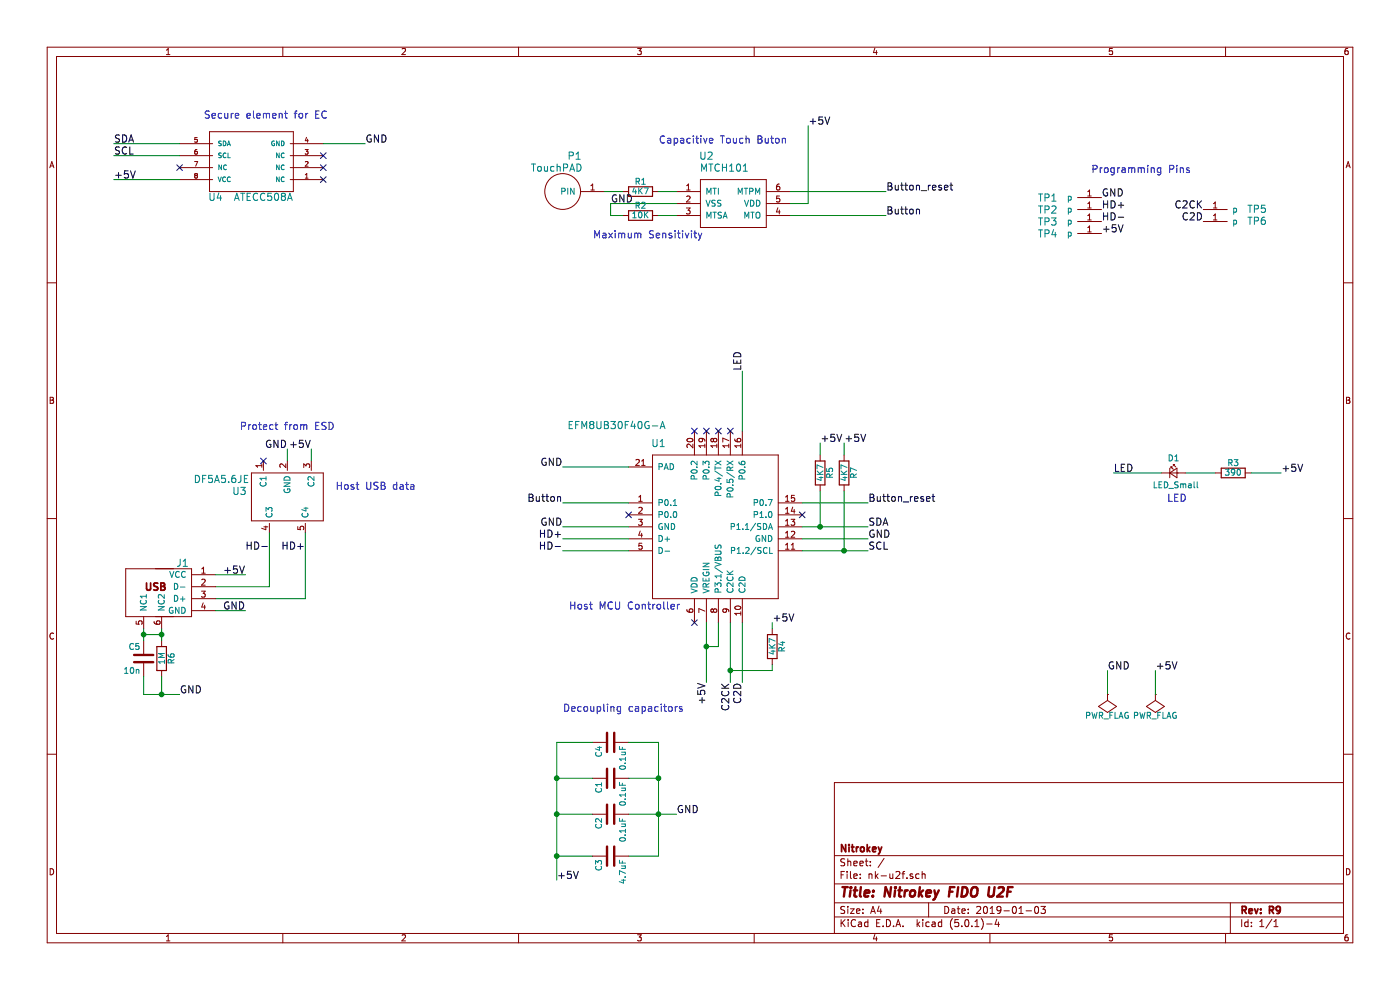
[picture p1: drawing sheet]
EESchema Schematic File Version 4
LIBS:nk-u2f-cache
EELAYER 26 0
EELAYER END
$Descr A4 11693 8268
encoding utf-8
Sheet 1 1
Title "Nitrokey FIDO U2F"
Date "2019-01-03"
Rev "R9"
Comp "Nitrokey"
Comment1 ""
Comment2 ""
Comment3 ""
Comment4 ""
$EndDescr
$Comp
L nk-u2f-rescue:ATECC508A-RESCUE-u2f-zero-nk-u2f-rescue U4
U 1 1
P 2100 1350
F 0 "U4" H 2400 1650 60  0000 C CNN
F 1 "ATECC508A" H 2000 1650 60  0000 C CNN
F 2 "Housings_DFN_QFN:DFN-8-1EP_3x3mm_Pitch0.5mm" H 1700 1600 60  0001 C CNN
F 3 "http://www.atmel.com/Images/Atmel-8923S-CryptoAuth-ATECC508A-Datasheet-Summary.pdf" H 1700 1600 60  0001 C CNN
F 4 "Atmel" H 2100 1350 60  0001 C CNN "MFG Name"
F 5 "?" H 2100 1350 60  0001 C CNN "MFG Part Num"
F 6 "?" H 2100 1350 60  0001 C CNN "Distributer PN"
F 7 "?" H 2100 1350 60  0001 C CNN "Distributer Link"
	1    2100 1350
	-1   0    0    1   
$EndComp
Text Label 950  1500 0    60   ~ 0
+5V
$Comp
L nk-u2f-rescue:DF5A5.6JE-nk-u2f-rescue U3
U 1 1
P 2400 4150
F 0 "U3" H 2000 4200 60  0000 C CNN
F 1 "DF5A5.6JE" H 1850 4300 60  0000 C CNN
F 2 "TO_SOT_Packages_SMD:SOT-553" H 2400 4150 60  0001 C CNN
F 3 "http://optoelectronics.liteon.com/upload/download/DS22-2008-0044/S_110_LTST-C19HE1WT.pdf" H 2400 4150 60  0001 C CNN
F 4 "Toshiba Semiconductor and Storage" H 2400 4150 60  0001 C CNN "MFG Name"
F 5 "DF5A5.6JE,LM" H 2400 4150 60  0001 C CNN "MFG Part Num"
F 6 "DF5A5.6JELMCT-ND" H 2400 4150 60  0001 C CNN "Distributer PN"
F 7 "http://www.digikey.com/product-detail/en/DF5A5.6JE,LM/DF5A5.6JELMCT-ND/5403466" H 2400 4150 60  0001 C CNN "Distributer Link"
	1    2400 4150
	1    0    0    -1  
$EndComp
Text Label 1500 5800 0    60   ~ 0
GND
Text Label 4650 7350 0    60   ~ 0
+5V
Text Label 2600 3750 2    60   ~ 0
+5V
Text Label 2400 3750 2    60   ~ 0
GND
Text Label 2250 4600 2    60   ~ 0
HD-
Text Label 2550 4600 2    60   ~ 0
HD+
$Comp
L nk-u2f-rescue:R-nk-u2f-rescue R3
U 1 1
P 10300 3950
F 0 "R3" V 10380 3950 50  0000 C CNN
F 1 "390" V 10300 3950 50  0000 C CNN
F 2 "Resistors_SMD:R_0402" V 10230 3950 50  0001 C CNN
F 3 "?" H 10300 3950 50  0001 C CNN
F 4 "?" H 10300 3950 60  0001 C CNN "MFG Name"
F 5 "?" H 10300 3950 60  0001 C CNN "MFG Part Num"
F 6 "?" H 10300 3950 60  0001 C CNN "Distributer PN"
F 7 "?" H 10300 3950 60  0001 C CNN "Distributer Link"
	1    10300 3950
	0    -1   -1   0   
$EndComp
Text Notes 2000 3600 0    60   ~ 0
Protect from ESD
Text Notes 2800 4100 0    60   ~ 0
Host USB data
Text Notes 1700 1000 0    60   ~ 0
Secure element for EC
$Comp
L nk-u2f-rescue:PWR_FLAG-RESCUE-nk-u2f-nk-u2f-rescue #FLG01
U 1 1
P 9650 5800
F 0 "#FLG01" H 9650 5895 50  0001 C CNN
F 1 "PWR_FLAG" H 9650 5980 50  0000 C CNN
F 2 "" H 9650 5800 50  0000 C CNN
F 3 "" H 9650 5800 50  0000 C CNN
	1    9650 5800
	-1   0    0    1   
$EndComp
Text Label 9650 5600 0    60   ~ 0
+5V
Text Label 9250 5600 0    60   ~ 0
GND
NoConn ~ 2200 3850
Text Label 10050 1750 2    60   ~ 0
C2CK
Text Label 10050 1850 2    60   ~ 0
C2D
$Comp
L nk-u2f-rescue:debug-pin-nk-u2f-rescue TP5
U 1 1
P 9900 1550
F 0 "TP5" V 9700 950 60  0000 C CNN
F 1 "debug-pin" H 10000 1300 60  0001 C CNN
F 2 "footprints:Prog_Pad" H 9900 1550 60  0001 C CNN
F 3 "" H 9900 1550 60  0000 C CNN
	1    9900 1550
	0    -1   -1   0   
$EndComp
$Comp
L nk-u2f-rescue:debug-pin-nk-u2f-rescue TP6
U 1 1
P 9900 1650
F 0 "TP6" V 9700 1050 60  0000 C CNN
F 1 "debug-pin" H 10000 1400 60  0001 C CNN
F 2 "footprints:Prog_Pad" H 9850 1800 60  0001 C CNN
F 3 "" H 9900 1650 60  0000 C CNN
	1    9900 1650
	0    -1   -1   0   
$EndComp
NoConn ~ 1500 1400
Text Label 3050 1200 0    60   ~ 0
GND
NoConn ~ 2700 1500
NoConn ~ 2700 1400
NoConn ~ 2700 1300
Wire Wire Line
	4650 6200 4650 6500
Wire Wire Line
	4650 7150 4950 7150
Wire Wire Line
	4650 6800 4950 6800
Connection ~ 4650 7150
Wire Wire Line
	5500 7150 5250 7150
Wire Wire Line
	5500 6200 5500 6500
Connection ~ 5500 6800
Connection ~ 4650 6800
Wire Wire Line
	5250 6800 5500 6800
Wire Wire Line
	9650 5800 9650 5600
Wire Wire Line
	9250 5600 9250 5800
Wire Wire Line
	2400 3850 2400 3750
Wire Wire Line
	2600 3850 2600 3750
Text Label 10700 3950 0    60   ~ 0
+5V
Text Label 6100 5700 3    60   ~ 0
C2CK
Text Label 6200 5700 3    60   ~ 0
C2D
Wire Wire Line
	3050 1200 2700 1200
Text Label 5900 5700 3    60   ~ 0
+5V
$Comp
L nk-u2f-rescue:debug-pin-nk-u2f-rescue TP1
U 1 1
P 9350 1850
F 0 "TP1" V 9150 1250 60  0000 C CNN
F 1 "debug-pin" H 9450 1600 60  0001 C CNN
F 2 "footprints:Prog_Pad" H 9050 1950 60  0001 C CNN
F 3 "" H 9350 1850 60  0000 C CNN
	1    9350 1850
	0    1    1    0   
$EndComp
Text Label 9200 1650 0    60   ~ 0
GND
$Comp
L nk-u2f-rescue:MTCH101-nk-u2f-rescue U2
U 1 1
P 6100 1700
F 0 "U2" H 5900 2100 60  0000 C CNN
F 1 "MTCH101" H 6050 2000 60  0000 C CNN
F 2 "TO_SOT_Packages_SMD:SOT-23-6" H 6100 1700 60  0001 C CNN
F 3 "" H 6100 1700 60  0001 C CNN
	1    6100 1700
	1    0    0    -1  
$EndComp
$Comp
L nk-u2f-rescue:TouchPAD-nk-u2f-rescue P1
U 1 1
P 4700 1600
F 0 "P1" H 4600 1900 60  0000 C CNN
F 1 "TouchPAD" H 4750 1800 60  0000 C CNN
F 2 "footprints:TouchPad" H 4700 1600 60  0001 C CNN
F 3 "" H 4700 1600 60  0001 C CNN
	1    4700 1600
	-1   0    0    -1  
$EndComp
$Comp
L nk-u2f-rescue:R-nk-u2f-rescue R1
U 1 1
P 5350 1600
F 0 "R1" V 5430 1600 50  0000 C CNN
F 1 "4K7" V 5350 1600 50  0000 C CNN
F 2 "Resistors_SMD:R_0402" V 5280 1600 50  0001 C CNN
F 3 "http://www.vishay.com/docs/20035/dcrcwe3.pdf" H 5350 1600 50  0001 C CNN
F 4 "Vishay Dale" H 5350 1600 60  0001 C CNN "MFG Name"
F 5 "?" H 5350 1600 60  0001 C CNN "MFG Part Num"
F 6 "?" H 5350 1600 60  0001 C CNN "Distributer PN"
F 7 "?" H 5350 1600 60  0001 C CNN "Distributer Link"
	1    5350 1600
	0    -1   -1   0   
$EndComp
Wire Wire Line
	5500 1600 5650 1600
Wire Wire Line
	5050 1600 5200 1600
Wire Wire Line
	5100 1700 5650 1700
Text Label 5100 1700 0    60   ~ 0
GND
Text Label 4700 4200 2    60   ~ 0
Button
Text Label 7400 1800 0    60   ~ 0
Button
$Comp
L nk-u2f-rescue:R-nk-u2f-rescue R2
U 1 1
P 5350 1800
F 0 "R2" V 5430 1800 50  0000 C CNN
F 1 "10K" V 5350 1800 50  0000 C CNN
F 2 "Resistors_SMD:R_0402" V 5280 1800 50  0001 C CNN
F 3 "http://www.vishay.com/docs/20035/dcrcwe3.pdf" H 5350 1800 50  0001 C CNN
F 4 "Vishay Dale" H 5350 1800 60  0001 C CNN "MFG Name"
F 5 "?" H 5350 1800 60  0001 C CNN "MFG Part Num"
F 6 "?" H 5350 1800 60  0001 C CNN "Distributer PN"
F 7 "?" H 5350 1800 60  0001 C CNN "Distributer Link"
	1    5350 1800
	0    -1   -1   0   
$EndComp
Wire Wire Line
	6750 1700 6600 1700
Wire Wire Line
	5500 1800 5650 1800
Wire Wire Line
	5200 1800 5100 1800
$Comp
L nk-u2f-rescue:C-nk-u2f-rescue C1
U 1 1
P 5100 6500
F 0 "C1" H 5125 6600 50  0000 L CNN
F 1 "0.1uF" H 5125 6400 50  0000 L CNN
F 2 "Capacitors_SMD:C_0402" H 5138 6350 50  0001 C CNN
F 3 "?" H 5100 6500 50  0001 C CNN
F 4 "?" H 5100 6500 60  0001 C CNN "MFG Name"
F 5 "?" H 5100 6500 60  0001 C CNN "MFG Part Num"
F 6 "?" H 5100 6500 60  0001 C CNN "Distributer PN"
F 7 "?" H 5100 6500 60  0001 C CNN "Distributer Link"
	1    5100 6500
	0    -1   1    0   
$EndComp
Wire Wire Line
	5250 6500 5500 6500
Wire Wire Line
	4950 6500 4650 6500
$Comp
L nk-u2f-rescue:EFM8UBx-QFN20-nk-u2f-rescue U1
U 1 1
P 6000 4400
F 0 "U1" H 5500 5100 60  0000 C CNN
F 1 "EFM8UB30F40G-A" H 5150 5250 60  0000 C CNN
F 2 "footprints:QFN-20-0.5mm-user" H 5800 4450 60  0001 C CNN
F 3 "" H 5800 4450 60  0001 C CNN
	1    6000 4400
	1    0    0    -1  
$EndComp
Wire Wire Line
	6600 1600 7400 1600
Wire Wire Line
	6600 1800 7400 1800
Wire Wire Line
	1500 1200 950  1200
Wire Wire Line
	1500 1300 950  1300
Wire Wire Line
	1500 1500 950  1500
Text Label 950  1200 0    60   ~ 0
SDA
Text Label 950  1300 0    60   ~ 0
SCL
Wire Wire Line
	1800 4900 2250 4900
Wire Wire Line
	2250 4900 2250 4450
Wire Wire Line
	1800 5000 2550 5000
Wire Wire Line
	2550 5000 2550 4450
$Comp
L nk-u2f-rescue:USB_Plug-nk-u2f-rescue J1
U 1 1
P 1600 4950
F 0 "J1" H 1525 5200 60  0000 C CNN
F 1 "USB_Plug" H 1500 4700 60  0001 C CNN
F 2 "footprints:USB-A-PLUG" H 1600 4950 60  0001 C CNN
F 3 "" H 1600 4950 60  0000 C CNN
	1    1600 4950
	1    0    0    -1  
$EndComp
Wire Wire Line
	1800 5100 2050 5100
Wire Wire Line
	1800 4800 2050 4800
Text Label 2050 5100 2    60   ~ 0
GND
Text Label 2050 4800 2    60   ~ 0
+5V
Wire Wire Line
	5250 4600 4700 4600
Wire Wire Line
	5250 4500 4700 4500
Wire Wire Line
	5250 4400 4700 4400
Text Label 4700 4400 2    60   ~ 0
GND
Text Label 4700 4600 2    60   ~ 0
HD-
Text Label 4700 4500 2    60   ~ 0
HD+
Wire Wire Line
	5900 5200 5900 5400
Wire Wire Line
	6100 5200 6100 5600
Wire Wire Line
	6200 5200 6200 5700
Wire Wire Line
	6700 4600 7050 4600
Wire Wire Line
	6700 4400 6850 4400
Wire Wire Line
	6700 4500 7250 4500
Text Label 7250 4500 0    60   ~ 0
GND
Text Label 7250 4600 0    60   ~ 0
SCL
Text Label 7250 4400 0    60   ~ 0
SDA
Wire Wire Line
	6000 5200 6000 5400
Wire Wire Line
	6000 5400 5900 5400
Connection ~ 5900 5400
Text Label 9300 3950 0    60   ~ 0
LED
Wire Wire Line
	9900 3950 10150 3950
Wire Wire Line
	10450 3950 10700 3950
NoConn ~ 5800 5200
Wire Wire Line
	6200 3600 6200 3100
Text Label 6200 3100 1    60   ~ 0
LED
Wire Wire Line
	5250 4200 4700 4200
NoConn ~ 5250 4300
NoConn ~ 5800 3600
NoConn ~ 5900 3600
Text Notes 4750 5100 0    60   ~ 0
Host MCU Controller\n
Text Notes 9700 4200 0    60   ~ 0
 LED\n
Text Notes 4700 6050 0    60   ~ 0
Decoupling capacitors\n\n
Text Notes 9950 1550 2    60   ~ 0
Programming Pins\n\n
Text Notes 5500 1400 0    60   ~ 0
Capacitive Touch Buton\n\n\n
Text Notes 4950 2000 0    60   ~ 0
Maximum Sensitivity\n
$Comp
L nk-u2f-rescue:LED_Small-nk-u2f-rescue D1
U 1 1
P 9800 3950
F 0 "D1" H 9750 4075 50  0000 L CNN
F 1 "LED_Small" H 9625 3850 50  0000 L CNN
F 2 "LEDs:LED_0402" V 9900 3950 50  0001 C CNN
F 3 "" V 9800 3950 50  0000 C CNN
	1    9800 3950
	1    0    0    -1  
$EndComp
Wire Wire Line
	9700 3950 9300 3950
NoConn ~ 6700 4300
Wire Wire Line
	5250 3900 4700 3900
Text Label 4700 3900 2    60   ~ 0
GND
$Comp
L nk-u2f-rescue:C-nk-u2f-rescue C2
U 1 1
P 5100 6800
F 0 "C2" H 5125 6900 50  0000 L CNN
F 1 "0.1uF" H 5125 6700 50  0000 L CNN
F 2 "Capacitors_SMD:C_0402" H 5138 6650 50  0001 C CNN
F 3 "?" H 5100 6800 50  0001 C CNN
F 4 "?" H 5100 6800 60  0001 C CNN "MFG Name"
F 5 "?" H 5100 6800 60  0001 C CNN "MFG Part Num"
F 6 "?" H 5100 6800 60  0001 C CNN "Distributer PN"
F 7 "?" H 5100 6800 60  0001 C CNN "Distributer Link"
	1    5100 6800
	0    -1   1    0   
$EndComp
$Comp
L nk-u2f-rescue:C-nk-u2f-rescue C3
U 1 1
P 5100 7150
F 0 "C3" H 5125 7250 50  0000 L CNN
F 1 "4.7uF" H 5125 7050 50  0000 L CNN
F 2 "Capacitors_SMD:C_0402" H 5138 7000 50  0001 C CNN
F 3 "?" H 5100 7150 50  0001 C CNN
F 4 "?" H 5100 7150 60  0001 C CNN "MFG Name"
F 5 "?" H 5100 7150 60  0001 C CNN "MFG Part Num"
F 6 "?" H 5100 7150 60  0001 C CNN "Distributer PN"
F 7 "?" H 5100 7150 60  0001 C CNN "Distributer Link"
	1    5100 7150
	0    -1   1    0   
$EndComp
$Comp
L nk-u2f-rescue:debug-pin-nk-u2f-rescue TP3
U 1 1
P 9350 2050
F 0 "TP3" V 9150 1450 60  0000 C CNN
F 1 "debug-pin" H 9450 1800 60  0001 C CNN
F 2 "footprints:Prog_Pad" H 9350 2050 60  0001 C CNN
F 3 "" H 9350 2050 60  0000 C CNN
	1    9350 2050
	0    1    1    0   
$EndComp
$Comp
L nk-u2f-rescue:debug-pin-nk-u2f-rescue TP2
U 1 1
P 9350 1950
F 0 "TP2" V 9150 1350 60  0000 C CNN
F 1 "debug-pin" H 9450 1700 60  0001 C CNN
F 2 "footprints:Prog_Pad" H 9350 1950 60  0001 C CNN
F 3 "" H 9350 1950 60  0000 C CNN
	1    9350 1950
	0    1    1    0   
$EndComp
Text Label 9200 1750 0    60   ~ 0
HD+
Text Label 9200 1850 0    60   ~ 0
HD-
$Comp
L nk-u2f-rescue:debug-pin-nk-u2f-rescue TP4
U 1 1
P 9350 2150
F 0 "TP4" V 9150 1550 60  0000 C CNN
F 1 "debug-pin" H 9450 1900 60  0001 C CNN
F 2 "footprints:Prog_Pad" H 9350 2150 60  0001 C CNN
F 3 "" H 9350 2150 60  0000 C CNN
	1    9350 2150
	0    1    1    0   
$EndComp
Text Label 9200 1950 0    60   ~ 0
+5V
Wire Wire Line
	5100 1800 5100 1700
Text Label 7400 1600 0    60   ~ 0
Button_reset
Wire Wire Line
	6750 1700 6750 1050
$Comp
L nk-u2f-rescue:R-nk-u2f-rescue R4
U 1 1
P 6450 5400
F 0 "R4" V 6530 5400 50  0000 C CNN
F 1 "4K7" V 6450 5400 50  0000 C CNN
F 2 "Resistors_SMD:R_0402" V 6380 5400 50  0001 C CNN
F 3 "http://www.vishay.com/docs/20035/dcrcwe3.pdf" H 6450 5400 50  0001 C CNN
F 4 "Vishay Dale" H 6450 5400 60  0001 C CNN "MFG Name"
F 5 "?" H 6450 5400 60  0001 C CNN "MFG Part Num"
F 6 "?" H 6450 5400 60  0001 C CNN "Distributer PN"
F 7 "?" H 6450 5400 60  0001 C CNN "Distributer Link"
	1    6450 5400
	1    0    0    -1  
$EndComp
Wire Wire Line
	6450 5550 6450 5600
Wire Wire Line
	6450 5600 6100 5600
Connection ~ 6100 5600
Wire Wire Line
	6450 5250 6450 5200
Text Label 6450 5200 0    60   ~ 0
+5V
$Comp
L nk-u2f-rescue:C-nk-u2f-rescue C4
U 1 1
P 5100 6200
F 0 "C4" H 5125 6300 50  0000 L CNN
F 1 "0.1uF" H 5125 6100 50  0000 L CNN
F 2 "Capacitors_SMD:C_0402" H 5138 6050 50  0001 C CNN
F 3 "?" H 5100 6200 50  0001 C CNN
F 4 "?" H 5100 6200 60  0001 C CNN "MFG Name"
F 5 "?" H 5100 6200 60  0001 C CNN "MFG Part Num"
F 6 "?" H 5100 6200 60  0001 C CNN "Distributer PN"
F 7 "?" H 5100 6200 60  0001 C CNN "Distributer Link"
	1    5100 6200
	0    -1   1    0   
$EndComp
Wire Wire Line
	5250 6200 5500 6200
Connection ~ 5500 6500
Wire Wire Line
	4950 6200 4650 6200
Connection ~ 4650 6500
$Comp
L nk-u2f-rescue:R-nk-u2f-rescue R5
U 1 1
P 6850 3950
F 0 "R5" V 6930 3950 50  0000 C CNN
F 1 "4K7" V 6850 3950 50  0000 C CNN
F 2 "Resistors_SMD:R_0402" V 6780 3950 50  0001 C CNN
F 3 "http://www.vishay.com/docs/20035/dcrcwe3.pdf" H 6850 3950 50  0001 C CNN
F 4 "Vishay Dale" H 6850 3950 60  0001 C CNN "MFG Name"
F 5 "?" H 6850 3950 60  0001 C CNN "MFG Part Num"
F 6 "?" H 6850 3950 60  0001 C CNN "Distributer PN"
F 7 "?" H 6850 3950 60  0001 C CNN "Distributer Link"
	1    6850 3950
	1    0    0    -1  
$EndComp
$Comp
L nk-u2f-rescue:R-nk-u2f-rescue R7
U 1 1
P 7050 3950
F 0 "R7" V 7130 3950 50  0000 C CNN
F 1 "4K7" V 7050 3950 50  0000 C CNN
F 2 "Resistors_SMD:R_0402" V 6980 3950 50  0001 C CNN
F 3 "http://www.vishay.com/docs/20035/dcrcwe3.pdf" H 7050 3950 50  0001 C CNN
F 4 "Vishay Dale" H 7050 3950 60  0001 C CNN "MFG Name"
F 5 "?" H 7050 3950 60  0001 C CNN "MFG Part Num"
F 6 "?" H 7050 3950 60  0001 C CNN "Distributer PN"
F 7 "?" H 7050 3950 60  0001 C CNN "Distributer Link"
	1    7050 3950
	1    0    0    -1  
$EndComp
Text Label 7250 4200 0    60   ~ 0
Button_reset
Wire Wire Line
	7250 4200 6700 4200
Wire Wire Line
	6850 4100 6850 4400
Connection ~ 6850 4400
Wire Wire Line
	7050 4100 7050 4600
Connection ~ 7050 4600
Wire Wire Line
	7050 3800 7050 3700
Wire Wire Line
	6850 3800 6850 3700
Text Label 7050 3700 0    60   ~ 0
+5V
Text Label 6850 3700 0    60   ~ 0
+5V
$Comp
L nk-u2f-rescue:PWR_FLAG-RESCUE-nk-u2f-nk-u2f-rescue #FLG02
U 1 1
P 9250 5800
F 0 "#FLG02" H 9250 5895 50  0001 C CNN
F 1 "PWR_FLAG" H 9250 5980 50  0000 C CNN
F 2 "" H 9250 5800 50  0000 C CNN
F 3 "" H 9250 5800 50  0000 C CNN
	1    9250 5800
	-1   0    0    1   
$EndComp
Text Label 6750 1050 0    60   ~ 0
+5V
NoConn ~ 6000 3600
NoConn ~ 6100 3600
Wire Wire Line
	4650 7150 4650 7350
Wire Wire Line
	5500 6800 5500 7150
Wire Wire Line
	5500 6800 5650 6800
Wire Wire Line
	4650 6800 4650 7150
Wire Wire Line
	5900 5400 5900 5700
Wire Wire Line
	6100 5600 6100 5700
Wire Wire Line
	5500 6500 5500 6800
Wire Wire Line
	4650 6500 4650 6800
Wire Wire Line
	6850 4400 7250 4400
Wire Wire Line
	7050 4600 7250 4600
$Comp
L nk-u2f-rescue:C-nk-u2f-rescue C5
U 1 1
P 1200 5500
F 0 "C5" H 1225 5600 50  0000 L CNN
F 1 "10n" H 1225 5400 50  0000 L CNN
F 2 "Capacitors_SMD:C_0402" H 1238 5350 50  0001 C CNN
F 3 "?" H 1200 5500 50  0001 C CNN
F 4 "?" H 1200 5500 60  0001 C CNN "MFG Name"
F 5 "?" H 1200 5500 60  0001 C CNN "MFG Part Num"
F 6 "?" H 1200 5500 60  0001 C CNN "Distributer PN"
F 7 "?" H 1200 5500 60  0001 C CNN "Distributer Link"
	1    1200 5500
	-1   0    0    -1  
$EndComp
$Comp
L nk-u2f-rescue:R-nk-u2f-rescue R6
U 1 1
P 1350 5500
F 0 "R6" V 1430 5500 50  0000 C CNN
F 1 "1M" V 1350 5500 50  0000 C CNN
F 2 "Resistors_SMD:R_0402" V 1280 5500 50  0001 C CNN
F 3 "http://www.vishay.com/docs/20035/dcrcwe3.pdf" H 1350 5500 50  0001 C CNN
F 4 "Vishay Dale" H 1350 5500 60  0001 C CNN "MFG Name"
F 5 "?" H 1350 5500 60  0001 C CNN "MFG Part Num"
F 6 "?" H 1350 5500 60  0001 C CNN "Distributer PN"
F 7 "?" H 1350 5500 60  0001 C CNN "Distributer Link"
	1    1350 5500
	1    0    0    -1  
$EndComp
Wire Wire Line
	1200 5250 1200 5300
Wire Wire Line
	1350 5250 1350 5300
Wire Wire Line
	1200 5650 1200 5800
Wire Wire Line
	1200 5800 1350 5800
Wire Wire Line
	1350 5650 1350 5800
Connection ~ 1350 5800
Wire Wire Line
	1350 5800 1500 5800
Wire Wire Line
	1350 5300 1200 5300
Connection ~ 1350 5300
Wire Wire Line
	1350 5300 1350 5350
Connection ~ 1200 5300
Wire Wire Line
	1200 5300 1200 5350
Text Label 5650 6800 0    60   ~ 0
GND
$EndSCHEMATC
